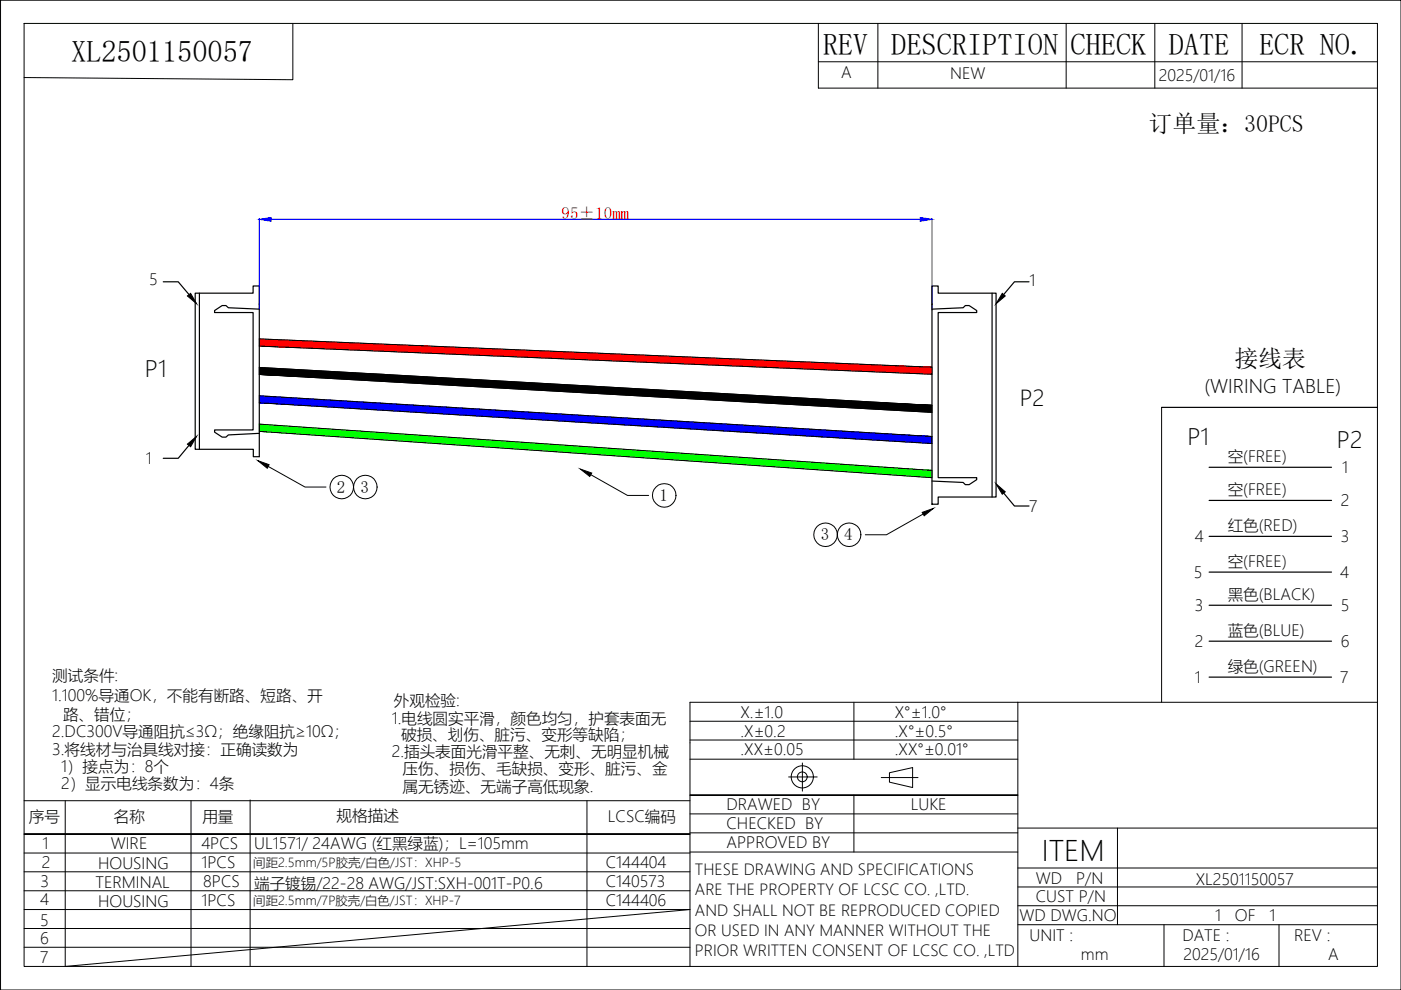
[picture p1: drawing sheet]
<svg xmlns="http://www.w3.org/2000/svg" width="297mm" height="210mm" viewBox="0 0 297 210" stroke-linecap="round" stroke-linejoin="round" font-family="sans-serif">
<!-- layer: 0 -->
<g fill="none" stroke="#000" stroke-width=".21">
<path d="M.1 0v209.9h296.9v-209.9h-296.9h296.9M5.1 5h286.9v199.9h-286.9zM62.1 5v11.9l-57-.5M173.5 13.1h118.5M173.5 5v13.7h118.5M186.1 5v13.7M226 5v13.7M244.8 5v13.7M263.3 5v13.7M55 77.9l142.6 8.1M55 79.4l142.6 8M55 71.9l142.6 6"/>
<path d="M55 73.4l142.6 5.9M55 89.9l142.6 9.9M55 91.5l142.6 9.8M55 83.9l142.6 8.7M55 85.4l142.6 8.6M246.3 86.4v62.5M146.3 156.9h69.5M146.3 152.9h69.5M181 148.9v12.1M215.8 148.9v56M292 148.9h-145.7v56M5.1 169.8h141.2"/>
<path d="M13.8 169.8v35.1M40.5 169.8v35.1M53 169.6v35.1M124.4 169.8v35.1M146.3 176.8h-141.2h141.2M146.3 176.6h69.5M146.3 172.6h69.5M146.3 161h69.5M167.2 164.7h6.1M170.1 161.8v5.9M181 168.6v12.1M186.8 164.9h7.8"/>
<path d="M188.6 163.8l4.9-1.1v4.3l-4.9-1.2zM215.8 168.6h-69.5h69.5M215.8 175.6h76.2M236.9 175.6v20.5M5.1 196.9h141.2M5.1 192.8h141.2M5.1 188.9h141.2M5.1 184.8h141.2M5.1 180.9h141.2M146.3 180.7h69.5M215.8 196.1h76.2M215.8 192h76.2"/>
<path d="M215.8 188.1h76.2M215.8 184h76.2M246.8 196.1v8.8M271.2 196.1v8.8M5.1 200.8h141.2"/>
<circle cx="170.1" cy="164.7" r="2.35"/>
<circle cx="170.1" cy="164.7" r="1.04"/>
</g>
<path d="M246.3 86.4h45.7M256.4 99.1h25.9M256.4 106.1h25.9M256.4 113.7h25.9M256.4 121.3h25.9M256.4 128.3h25.9M256.4 135.9h25.9M256.4 143.6h25.9" fill="none" stroke="#000" stroke-width=".25"/>
<!-- layer: 1 -->
<g fill="none" stroke="#000" stroke-width=".21">
<path d="M56.9 98.9l7.8 4.4h4.4M125.3 100.6l7.7 4.4h4.5M195.7 109l-7.8 4.4h-4.4M146.3 192.8l-132.5 12.1"/>
<circle cx="72.5" cy="103.3" r="2.5"/>
<circle cx="77.5" cy="103.3" r="2.5"/>
<circle cx="140.8" cy="105" r="2.5"/>
<circle cx="175" cy="113.4" r="2.5"/>
<circle cx="180" cy="113.4" r="2.5"/>
</g>
<!-- layer: 0 -->
<g fill="#000" stroke="#000" stroke-width=".21">
<path d="M39.7 62.8l.7-.6 1.3 2.2zM55 77.9l26.6 1.5h-26.6zM55 79.4h26.6l116 6.6zM212.5 62.2l.6 .6-1.9 1.6zM39.7 94.2l2-1.7-1.3 2.2zM211.2 102.6l1.9 1.7-.6 .5z"/>
<path d="M55 79.4l116.1 6.6h26.5zM171.1 86h26.5v1.4z"/>
</g>
<path d="M34.6 59.7h3.2l2.3 2.8M218.2 59.7h-3.1l-2.3 2.8M41.4 62.2h12.3v-1.6h1.3v36.2h-1.3v-1.5h-12.3zM42.3 62.2v33.1M55 64.6h.1M55 65.5l-6.6-.3-.5-.4h-.8l-1.6 1v.5h8.2v24.9h-8.2v.4l1.6 1.1h.8l.5-.5 6.6-.3M197.6 60.6h1.3v1.6h12.3v43.2h-12.3v1.5h-1.3zM197.6 64.6h.1M197.6 65.5l6.6-.3 .5-.4h.8l1.6 1v.5h-8.2v35h8.2v.4l-1.6 1.1h-.8l-.5-.5-6.6-.3M210.3 62.2v43.2M40.1 94.4l-2.3 2.8h-3.2M212.8 104.5l2.3 2.8h3.1" fill="none" stroke="#000" stroke-width=".25"/>
<g fill="#0f0" stroke="#0f0" stroke-width=".21">
<path d="M55 89.9l21.8 1.6h-21.8z"/>
<path d="M55 91.5h21.8l120.8 8.3z"/>
<path d="M55 91.5l120.8 8.3h21.8zM175.8 99.8h21.8v1.5z"/>
</g>
<g fill="#00f" stroke="#00f" stroke-width=".21">
<path d="M55 83.9l24.8 1.5h-24.8z"/>
<path d="M55 85.4h24.8l117.8 7.2z"/>
<path d="M55 46.5l2.5-.4v.8z"/>
<path d="M195.1 46.1l2.5 .4-2.5 .4z"/>
<path d="M55 85.4l117.8 7.2h24.8zM172.8 92.6h24.8v1.4z"/>
</g>
<g fill="#f00" stroke="#f00" stroke-width=".21">
<path d="M55 71.9l35.7 1.5h-35.7z"/>
<path d="M55 73.4h35.7l106.9 4.5z"/>
<path d="M55 73.4l106.9 4.5h35.7zM161.9 77.9h35.7v1.4z"/>
</g>
<!-- layer: 1 -->
<path d="M54.7 97.7l2.4 .8-.4 .8zM123 99.5l2.5 .8-.5 .7zM195.5 108.6l2.4-.8-2 1.6z" fill="#000" stroke="#000" stroke-width=".21"/>
<!-- layer: 0 -->
<path d="M55 46.3v19.2M57.5 46.5h137.6M197.6 46.3v19.5" fill="none" stroke="#00f" stroke-width=".21"/>
<g font-size="6.4">
<text x="174.4" y="11.7">REV</text>
<text x="189" y="11.7">DESCRIPTION</text>
<text x="227" y="11.7">CHECK</text>
<text x="247.8" y="11.7">DATE</text>
<text x="266.9" y="11.7">ECR NO.</text>
<text x="15.1" y="13.1">XL2501150057</text>
</g>
<text font-size="5.9" x="220.9" y="182.5">ITEM</text>
<g font-size="5.1">
<text x="243.5" y="28">订单量：30PCS</text>
<text x="261.7" y="77.9">接线表</text>
</g>
<g font-size="4.8">
<text x="30.7" y="79.9">P1</text>
<text x="251.7" y="94.3">P1</text>
<text x="283.4" y="94.9">P2</text>
</g>
<text font-size="4.6" x="216.2" y="86.2">P2</text>
<text font-size="4" x="255.4" y="83.4">(WIRING TABLE)</text>
<text font-size="3.6" fill="#f00" x="119.1" y="46.4">95±10mm</text>
<g font-size="3.6">
<text x="71.4" y="104.5">2</text>
<text x="76.4" y="104.5">3</text>
<text x="139.9" y="106.2">1</text>
<text x="174" y="114.5">3</text>
<text x="179" y="114.5">4</text>
</g>
<g font-size="3.3">
<text x="178.3" y="16.4">A</text>
<text x="201.5" y="16.8">NEW</text>
<text x="245.7" y="17.2">2025/01/16</text>
<text x="31.7" y="60.5">5</text>
<text x="218.3" y="60.6">1</text>
<text x="30.9" y="98.4">1</text>
<text x="260.3" y="97.9">空(FREE)</text>
<text x="284.6" y="100.3">1</text>
<text x="260.3" y="104.9">空(FREE)</text>
<text x="284.3" y="107.4">2</text>
<text x="218.2" y="108.5">7</text>
<text x="260.3" y="112.6">红色(RED)</text>
<text x="253.4" y="115">4</text>
<text x="284.3" y="115">3</text>
<text x="253.1" y="122.6">5</text>
<text x="260.3" y="120.2">空(FREE)</text>
<text x="284.1" y="122.6">4</text>
<text x="253.4" y="129.6">3</text>
<text x="260.3" y="127.2">黑色(BLACK)</text>
<text x="284.3" y="129.6">5</text>
<text x="253.4" y="137.2">2</text>
<text x="260.3" y="134.8">蓝色(BLUE)</text>
<text x="284.3" y="137.2">6</text>
<text x="260.3" y="142.4">绿色(GREEN)</text>
<text x="11.1" y="144.3">测试条件:</text>
<text x="11.1" y="148.7">1.100%导通OK，不能有断路、短路、开</text>
<text x="83.5" y="149.6">外观检验:</text>
<text x="253.4" y="144.8">1</text>
<text x="284.1" y="144.8">7</text>
<text x="13.4" y="152.6">路、错位；</text>
<text x="83" y="153.5">1.电线圆实平滑，颜色均匀，护套表面无</text>
<text x="157" y="152.2">X.±1.0</text>
<text x="189.7" y="152.2">X°±1.0°</text>
<text x="11.1" y="156.3">2.DC300V导通阻抗≤3Ω；绝缘阻抗≥10Ω；</text>
<text x="11.1" y="160.1">3.将线材与治具线对接：正确读数为</text>
<text x="83" y="160.5">2.插头表面光滑平整、无刺、无明显机械</text>
<text x="85" y="156.8">破损、划伤、脏污、变形等缺陷；</text>
<text x="157" y="156.2">.X±0.2</text>
<text x="157" y="160.1">.XX±0.05</text>
<text x="189.7" y="156.2">.X°±0.5°</text>
<text x="189.7" y="160.1">.XX°±0.01°</text>
<text x="12.9" y="163.7">1）接点为：8个</text>
<text x="12.9" y="167.3">2）显示电线条数为：4条</text>
<text x="85.4" y="164">压伤、损伤、毛缺损、变形、脏污、金</text>
<text x="85.4" y="167.8">属无锈迹、无端子高低现象.</text>
<text x="154" y="171.8">DRAWED BY</text>
<text x="193.1" y="171.7">LUKE</text>
<text x="6.1" y="174.3">序号</text>
<text x="9" y="180">1</text>
<text x="23.5" y="179.9">WIRE</text>
<text x="24.2" y="174.3">名称</text>
<text x="42.7" y="180">4PCS</text>
<text x="42.9" y="174.3">用量</text>
<text x="71.4" y="174">规格描述</text>
<text x="128.9" y="174.3">LCSC编码</text>
<text x="154" y="179.7">APPROVED BY</text>
<text x="154" y="175.7">CHECKED BY</text>
<text x="8.9" y="184">2</text>
<text x="20.8" y="184.2">HOUSING</text>
<text x="42.7" y="184">1PCS</text>
<text x="53.9" y="180.1">UL1571/ 24AWG (红黑绿蓝)；L=105mm</text>
<text x="128.4" y="184">C144404</text>
<text x="8.5" y="191.9">4</text>
<text x="8.6" y="188">3</text>
<text x="20.3" y="188.2">TERMINAL</text>
<text x="42.7" y="192">1PCS</text>
<text x="43.1" y="188">8PCS</text>
<text x="53.9" y="188.4">端子镀锡/22-28 AWG/JST:SXH-001T-P0.6</text>
<text x="128.4" y="188">C140573</text>
<text x="128.4" y="192">C144406</text>
<text x="219.6" y="187.4">WD</text>
<text x="219.6" y="191.2">CUST P/N</text>
<text x="228.1" y="187.4">P/N</text>
<text x="253.5" y="187.6">XL2501150057</text>
<text x="8.5" y="196.2">5</text>
<text x="20.8" y="192.2">HOUSING</text>
<text x="216.1" y="195.2">WD DWG.NO</text>
<text x="257.6" y="195.3">1</text>
<text x="261.8" y="195.3">OF</text>
<text x="269.1" y="195.3">1</text>
<text x="8.5" y="200.1">6</text>
<text x="218.3" y="199.6">UNIT :</text>
<text x="229.2" y="203.5">mm</text>
<text x="250.7" y="199.6">DATE :</text>
<text x="250.9" y="203.5">2025/01/16</text>
<text x="274.4" y="199.6">REV :</text>
<text x="281.6" y="203.5">A</text>
<text x="8.5" y="204.2">7</text>
</g>
<g font-size="3.2">
<text x="147.3" y="185.4">THESE DRAWING AND SPECIFICATIONS</text>
<text x="147.3" y="189.7">ARE THE PROPERTY OF LCSC CO. ,LTD.</text>
<text x="147.3" y="194.1">AND SHALL NOT BE REPRODUCED COPIED</text>
<text x="147.3" y="198.4">OR USED IN ANY MANNER WITHOUT THE</text>
<text x="147.3" y="202.7">PRIOR WRITTEN CONSENT OF LCSC CO. ,LTD</text>
</g>
<g font-size="2.6">
<text x="53.7" y="183.9">间距2.5mm/5P胶壳/白色/JST：XHP-5</text>
<text x="53.7" y="191.9">间距2.5mm/7P胶壳/白色/JST：XHP-7</text>
</g>
</svg>
